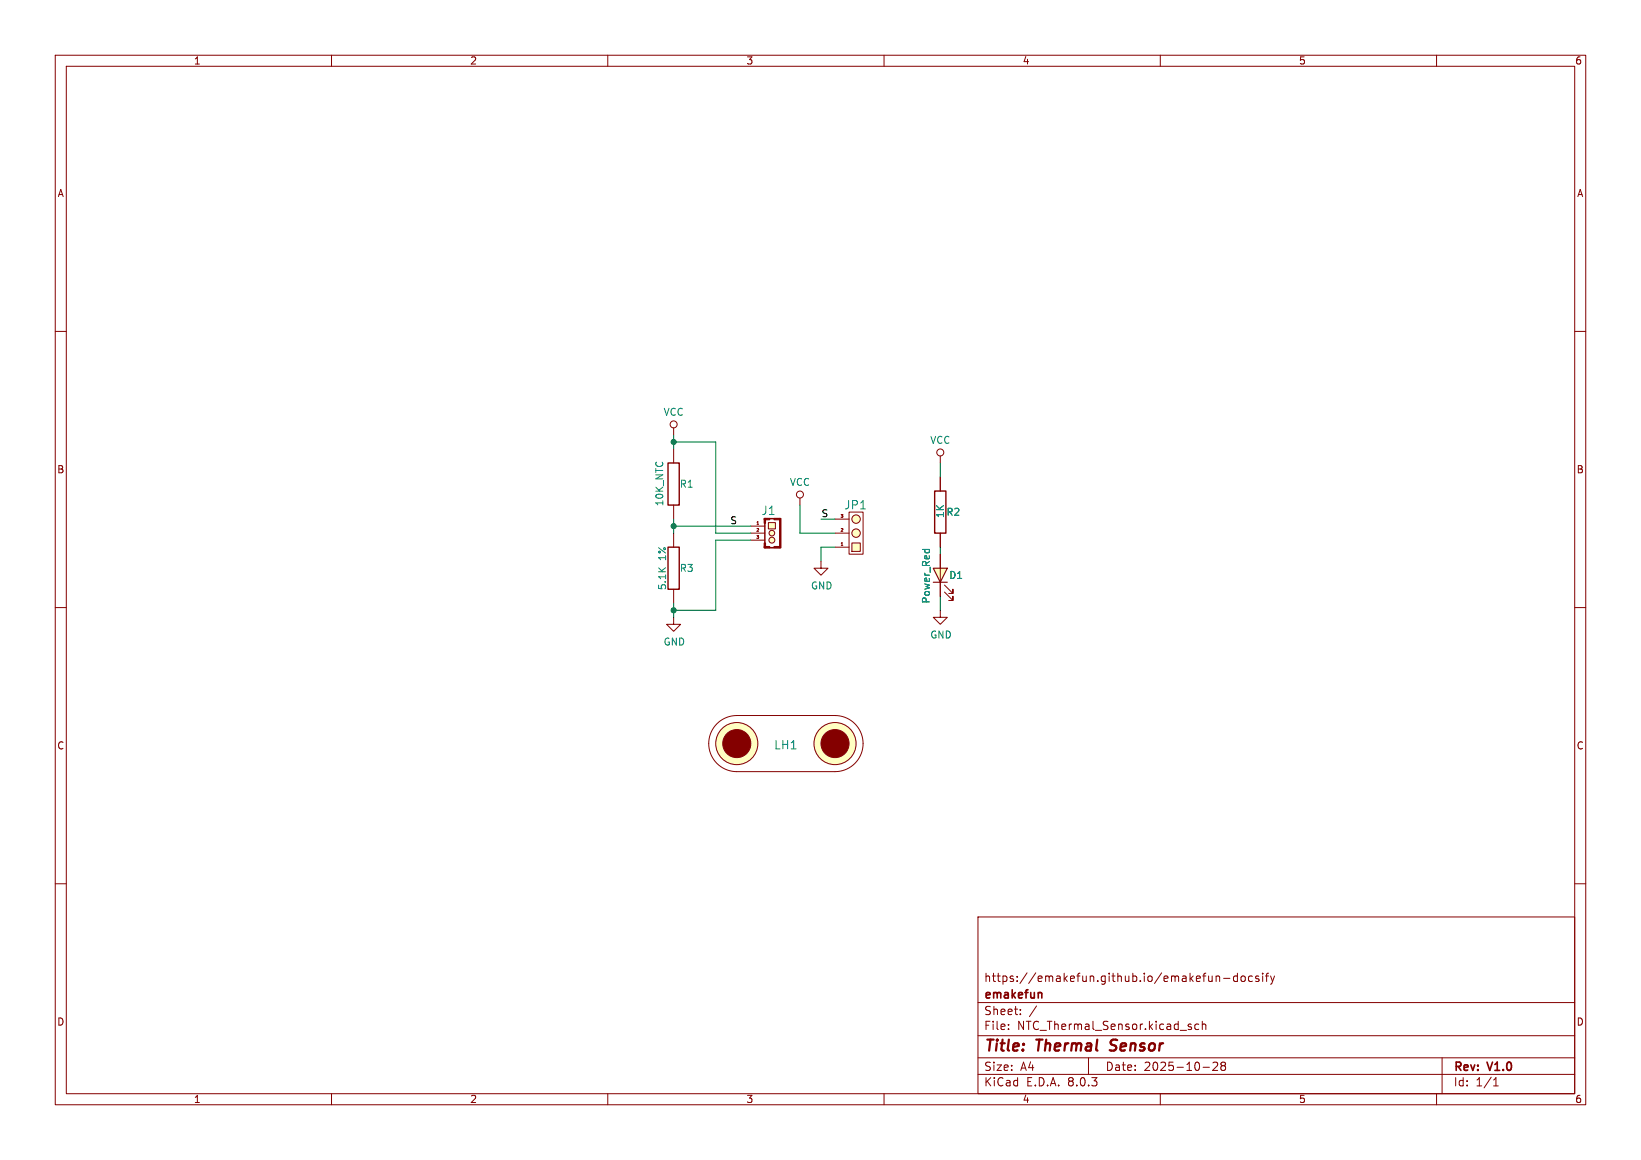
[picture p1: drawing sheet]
<svg xmlns="http://www.w3.org/2000/svg" width="297mm" height="210mm" viewBox="0 0 297 210" stroke-linecap="round" stroke-linejoin="round" font-family="sans-serif">
<g fill="none" stroke="#840000" stroke-width=".18">
<path d="M10 10h277v190h-277zM12 12h273v186h-273zM60 10v2M110 10v2M160 10v2M210 10v2M260 10v2M10 60h2M285 60h2M10 110h2M285 110h2M10 160h2"/>
<path d="M285 160h2M177 166h108v32h-108zM220.1 176.7v1M220.1 176.8l.2-.1 .4 .1v.9M221.5 177.1h1.1M224 176.8l-.5-.1-.3 .3v.4l.2 .2h.6M224 176.2v1.5M224.7 176.8l.2-.1 .4 .1 .1 .6-.2 .2-.3 .1-.2-.1zM226.7 176.8l-.5-.1-.2 .3v.4l.1 .2h.6M227.8 176.8l-.3-.1-.3 .2 .1 .2 .5 .2v.3h-.6M228.5 176.2v.1M228.5 176.7v1"/>
<path d="M229 176.7h.6M229.6 176.2l-.4 .2v1.3M230 176.7l.3 1M230.3 177.7l-.1 .4-.2 .1M230.7 176.7l-.4 1M60 198v2M110 198v2M160 198v2M177 194.5h108M177 191.5h108M177 187.5h108M177 181.5h108"/>
<path d="M182.5 186.3v.1M182.5 185.5v.1M184.7 183.6v.1M184.7 182.8v.1M187.6 182.1l-1.3 2M197 191.5v3M210 198v2M215.2 185.9l.4 .1 .1 .2-.2 .2h-.3M215.2 185.4l.4 .1M217 185.5l-.5-.1-.3 .3v.4l.2 .2h.6M217.6 185.5l.2-.1 .4 .1v.9M217.6 184.9v1.5"/>
<path d="M217.7 193.2h1.2M219.5 192.4l.6-.1 .2 .1 .1 .3-.9 1.1h.9M221.2 192.9l-.2-.2 .2-.4 .5 .1 .1 .2-.3 .3M221.2 192.9l-.2 .3v.3l.2 .3 .5-.1 .1-.2-.1-.4-.2-.2M221.2 192.9h.3M260 198v2M261 191.5v6.5M270.3 196.6h.9M270.3 195.5l.4-.4v1.5"/>
</g>
<path d="M200.8 190.1l.3 .1M201.1 188.4l-.1 .4 .1 .2" fill="none" stroke="#840000" stroke-width=".4"/>
<path d="M188.3 179.7l.3 .2v.8" fill="none" stroke="#840000" stroke-width=".3"/>
<path d="M168.9 102.9h2.5l-1.2 2.5z" fill="#ffffc2"/>
<path d="M168.9 102.9h2.5l-1.2 2.5zM168.9 105.4h2.5" fill="none" stroke="#840000" stroke-width=".2"/>
<path d="M170.2 100.3v7.7M170.9 107.2l1.6 1.5v-.7v.7h-.8M170.9 105.9l1.6 1.5v-.7v.7h-.8" fill="none" stroke="#840000" stroke-width=".18"/>
<path d="M166.9 99.5h1.3M167.4 99.5v.3M168.2 99.5v.3" fill="none" stroke="#008484" stroke-width=".18"/>
<path d="M139.1 94.6h1.2v1.2h-1.2z" fill="#ffffc2"/>
<g fill="#ffffc2" stroke="#ffffc2" stroke-width=".18">
<circle cx="139.7" cy="97.8" r=".53"/>
<circle cx="139.7" cy="96.5" r=".51"/>
<circle cx="133.3" cy="134.6" r="3.8"/>
<circle cx="151.1" cy="134.6" r="3.8"/>
<circle cx="154.9" cy="94" r=".76"/>
</g>
<g fill="none" stroke="#840000" stroke-width=".18">
<path d="M121.9 77.5v1.2M121.9 81.3v2.5M121.9 91.4v2.6M121.9 96.5v2.6M135.9 95.3h2.5M135.9 96.5h2.5M135.9 97.8h2.5M137 94.9h.3M138.4 93.9h2.8v5.3h-2.8zM138.4 94.7v3.6M139.1 94.6h1.2v1.2h-1.2zM144.8 90.2v1.2"/>
<path d="M170.2 82.6v1.2M170.2 86.4v2.5M170.2 96.5v2.6M121.9 111.8v1.2h1.3l-1.3 1.3-1.3-1.3h1.3M121.9 106.7v2.5M148.6 101.6v1.3h1.3l-1.3 1.2-1.3-1.2h1.3M170.2 110.5v1.3h1.2l-1.2 1.2-1.3-1.2h1.3M129.8 131a5.1 5.1 0 0 1 3.5-1.5h17.8a5.1 5.1 0 0 1 5.1 5.1 5.1 5.1 0 0 1-5.1 5.1h-17.8a5.1 5.1 0 0 1-4.6-3.1 5.1 5.1 0 0 1 1.1-5.6z"/>
<circle cx="121.9" cy="76.8" r=".63"/>
<circle cx="139.7" cy="97.8" r=".53"/>
<circle cx="139.7" cy="96.5" r=".51"/>
<circle cx="144.8" cy="89.5" r=".63"/>
<circle cx="170.2" cy="81.9" r=".63"/>
<circle cx="133.3" cy="134.6" r="3.8"/>
<circle cx="151.1" cy="134.6" r="3.8"/>
</g>
<g fill="#840000" stroke="#840000" stroke-width=".18">
<path d="M141.1 93.9h.3v5.3h-.3z"/>
<path d="M140.1 98.9h1.1v.3h-1.1z"/>
<path d="M139.2 99.1l.9 .1z"/>
<path d="M140.1 93.9h1.1v.2h-1.1z"/>
<path d="M138.3 98.9h1v.3h-1z"/>
<path d="M138.3 98.3h.3v.9h-.3z"/>
<path d="M138.3 93.9h.3v.8h-.3z"/>
<circle cx="133.3" cy="134.6" r="2.54"/>
<circle cx="151.1" cy="134.6" r="2.54"/>
</g>
<path d="M120.9 99.1h2v7.6h-2zM120.9 83.8h2v7.6h-2zM169.2 88.9h2v7.6h-2z" fill="none" stroke="#840000" stroke-width=".25"/>
<path d="M154.2 98.3h1.5v1.5h-1.5z" fill="#ffffc2"/>
<circle cx="154.9" cy="96.5" r=".76" fill="#ffffc2" stroke="#ffffc2" stroke-width=".18"/>
<g fill="none" stroke="#840000" stroke-width=".18">
<path d="M151.1 99.1h2.6M151.1 96.5h2.6M151.1 94h2.6M152.3 98.7h.2M153.7 92.7h2.5v7.6h-2.5zM154.2 98.3h1.5v1.5h-1.5zM170.2 86.4v2.5M170.2 96.5v2.6M170.2 100.3v2.6M170.2 105.4v2.6"/>
<circle cx="154.9" cy="96.5" r=".76"/>
<circle cx="154.9" cy="94" r=".76"/>
</g>
<path d="M121.9 78.7v2.6M121.9 94v2.5M121.9 95.3h14M121.9 80h7.6v16.5h6.4M135.9 97.8h-6.4v12.7h-7.6M144.8 91.4v5.1h6.3M148.6 94h2.5M151.1 99.1h-2.5v2.5M170.2 83.8v2.6M170.2 99.1v1.2M121.9 109.2v2.6M170.2 108v2.5" fill="none" stroke="#008400" stroke-width=".18"/>
<path d="M166.9 99.5h1.3M167.4 99.5v.3M168.2 99.5v.3" fill="none" stroke="#008484" stroke-width=".18"/>
<g fill="#008400" stroke="#008400" stroke-width=".18">
<circle cx="121.9" cy="80" r=".46"/>
<circle cx="121.9" cy="110.5" r=".46"/>
<circle cx="121.9" cy="95.3" r=".46"/>
</g>
<g font-size="2.8" fill="#840000">
<text x="178" y="190.9">Title:</text>
<text x="187.7" y="190.9">Thermal</text>
<text x="201.8" y="190.9">Sensor</text>
</g>
<g font-size="2.1" fill="#008484">
<text x="137.7" y="93.4">J1</text>
<text x="152.7" y="92.4">JP1</text>
<text x="140" y="135.9">LH1</text>
</g>
<g font-size="2.1" fill="#840000">
<text x="178" y="178">https://emakefun.github.io/emakefun-docsify</text>
<text x="178" y="184">Sheet:</text>
<text x="178" y="181.2">emakefun</text>
<text x="178" y="186.7">File:</text>
<text x="184.1" y="186.7">NTC_Thermal_Sensor.kicad_sch</text>
<text x="178" y="196.9">KiCad</text>
<text x="178" y="194.1">Size:</text>
<text x="184.7" y="194.1">A4</text>
<text x="185.7" y="196.9">E.D.A.</text>
<text x="193.3" y="196.9">8.0.3</text>
<text x="200" y="194.1">Date:</text>
<text x="207" y="194.1">2025-10-28</text>
<text x="263" y="194.3">Rev:</text>
<text x="263" y="196.9">Id:</text>
<text x="267.1" y="196.9">1/1</text>
<text x="269.4" y="194.3">V1.0</text>
</g>
<g font-size="1.8" fill="#840000">
<text x="35" y="11.9">1</text>
<text x="85" y="11.9">2</text>
<text x="135" y="11.9">3</text>
<text x="185" y="11.9">4</text>
<text x="235" y="11.9">5</text>
<text x="285" y="11.9">6</text>
<text x="10.3" y="35.9">A</text>
<text x="285.3" y="35.9">A</text>
<text x="10.3" y="85.9">B</text>
<text x="285.3" y="85.9">B</text>
<text x="10.3" y="135.9">C</text>
<text x="285.3" y="135.9">C</text>
<text x="10.3" y="185.9">D</text>
<text x="285.3" y="185.9">D</text>
<text x="35" y="199.9">1</text>
<text x="85" y="199.9">2</text>
<text x="135" y="199.9">3</text>
<text x="185" y="199.9">4</text>
<text x="235" y="199.9">5</text>
<text x="285" y="199.9">6</text>
</g>
<g font-size="1.8" fill="#008484">
<text x="120" y="75.5">VCC</text>
<text x="168.3" y="80.6">VCC</text>
<text x="122.9" y="88.5">R1</text>
<text x="142.9" y="88.2">VCC</text>
<text x="120.2" y="91.7" transform="rotate(-90 120.2 91.7)">10K_NTC</text>
<text x="171" y="93.9" transform="rotate(-90 171 93.9)">1K</text>
<text x="171.2" y="93.6">R2</text>
<text x="120.8" y="101.5" transform="rotate(-90 120.8 101.5)">1%</text>
<text x="120.8" y="106.9" transform="rotate(-90 120.8 106.9)">5.1K</text>
<text x="122.9" y="103.7">R3</text>
<text x="146.7" y="106.9">GND</text>
<text x="171.7" y="105">D1</text>
<text x="168.5" y="109.4" transform="rotate(-90 168.5 109.4)">Power_Red</text>
<text x="120" y="117.1">GND</text>
<text x="168.3" y="115.8">GND</text>
</g>
<g font-size="1.8">
<text x="132.1" y="95">S</text>
<text x="148.6" y="93.7">S</text>
</g>
<g font-size=".7" fill="#840000">
<text x="136.7" y="95">1</text>
<text x="152" y="93.7">3</text>
<text x="136.7" y="96.3">2</text>
<text x="136.7" y="97.5">3</text>
<text x="152" y="98.8">1</text>
<text x="152" y="96.3">2</text>
</g>
</svg>
